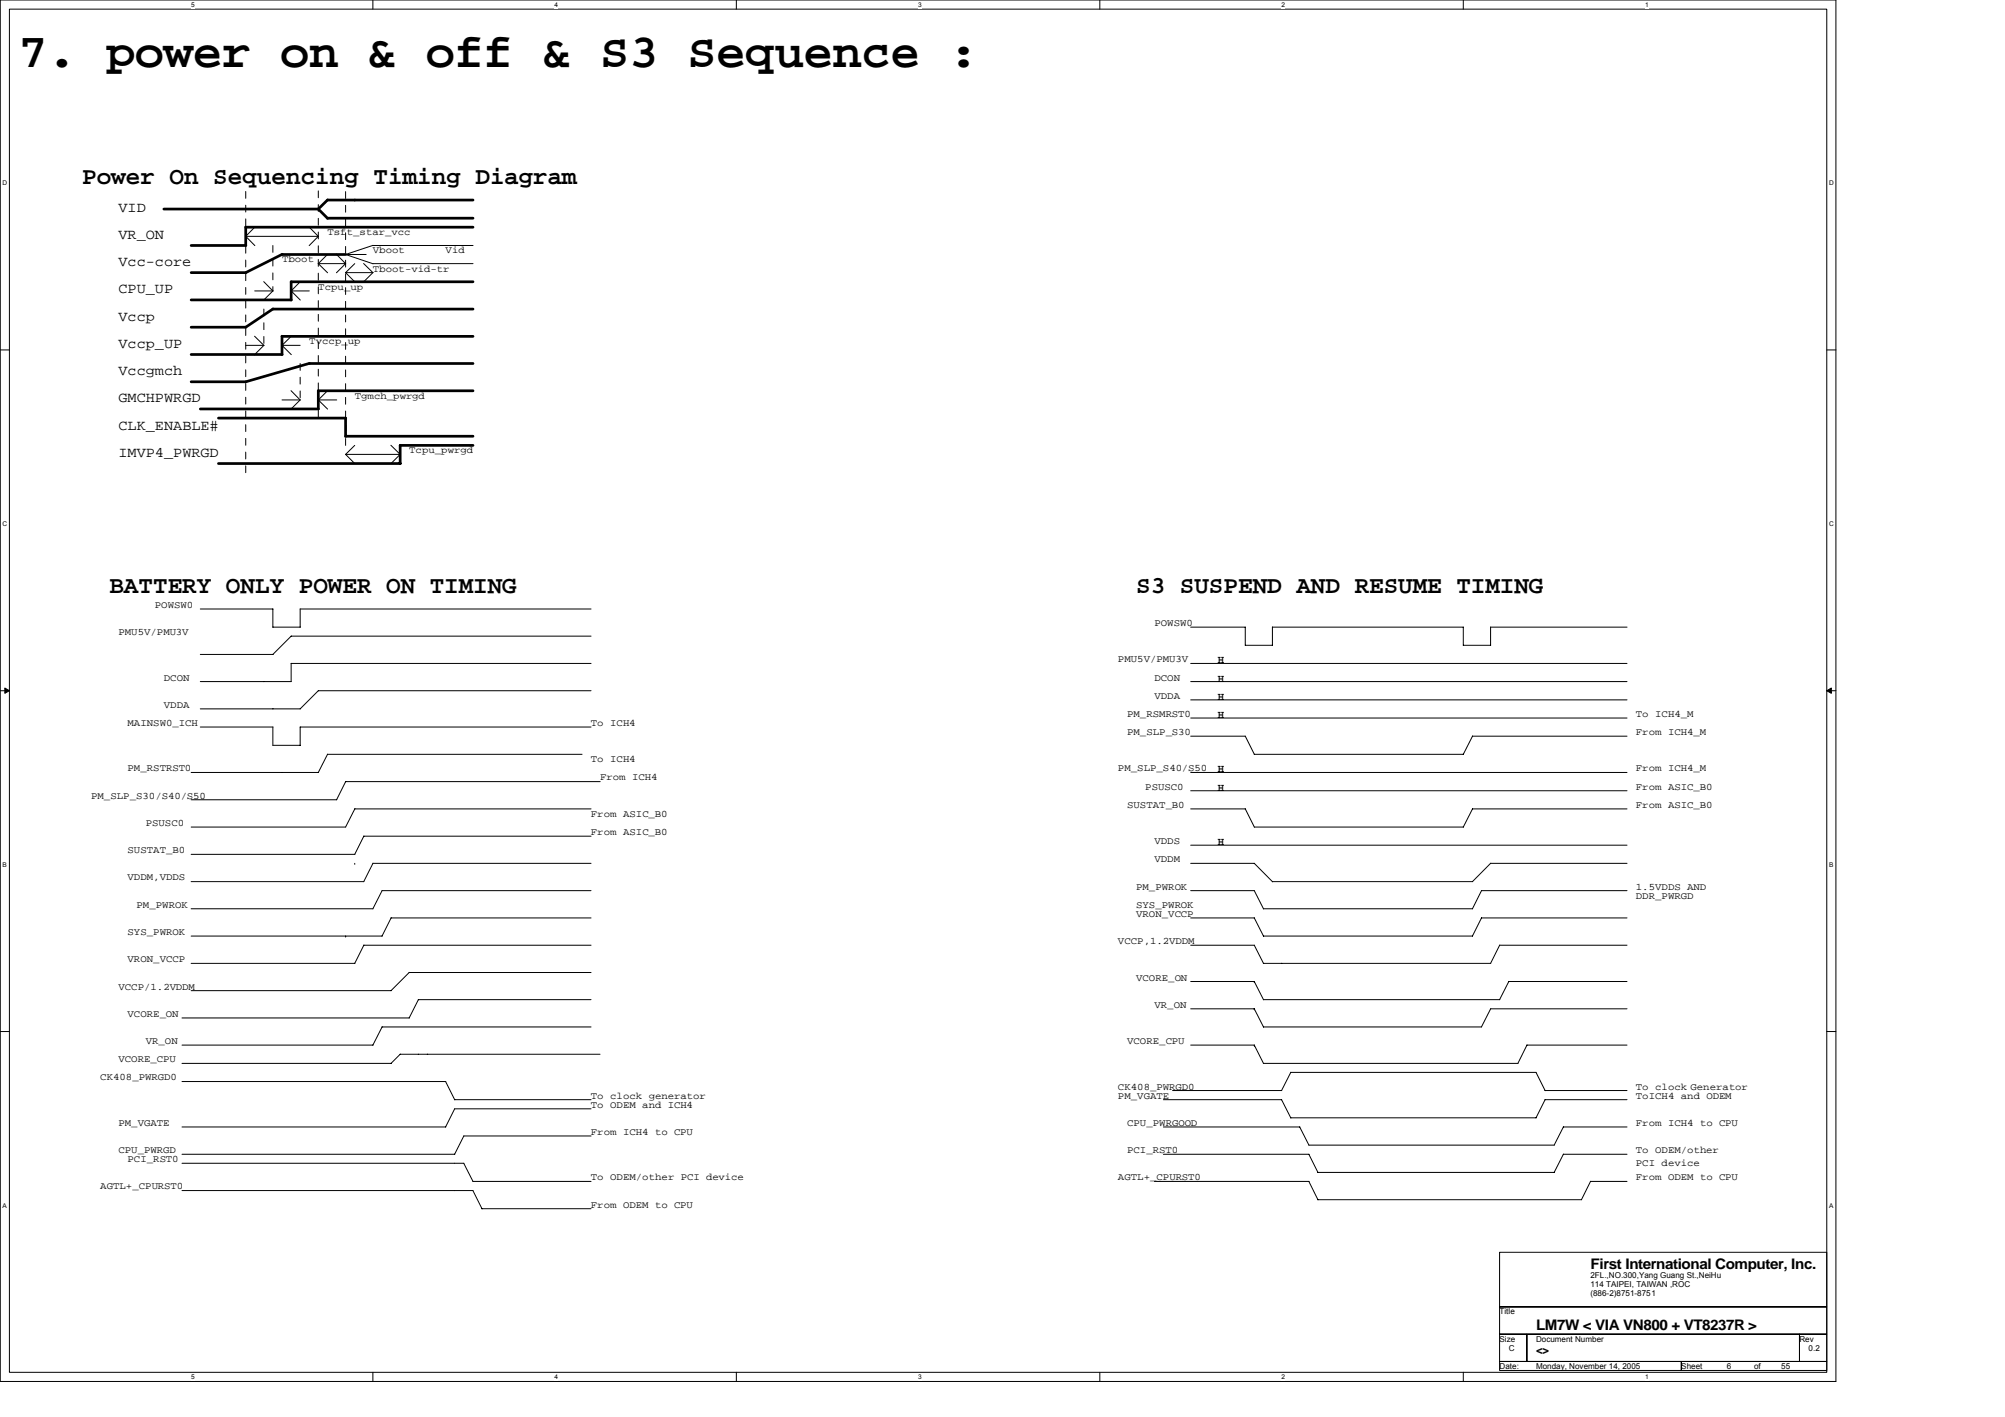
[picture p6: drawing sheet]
<svg xmlns="http://www.w3.org/2000/svg" width="297mm" height="210mm" viewBox="0 0 297 210" stroke-linecap="round" stroke-linejoin="round" font-family="sans-serif">
<path d="M0 0h272v204.6h-272zM1.4 1.4h269.2v201.9h-269.2z" fill="none" stroke="#000" stroke-width=".15"/>
<g fill="#fff">
<path d="M28.3 .1h.5v1.1h-.5z"/>
<path d="M28.3 203.4h.5v1.1h-.5z"/>
</g>
<path d="M55.2 0v1.4M55.2 203.3v1.3" fill="none" stroke="#000" stroke-width=".15"/>
<g fill="#fff">
<path d="M82.2 .1h.5v1.1h-.5z"/>
<path d="M82.2 203.4h.5v1.1h-.5z"/>
</g>
<path d="M109.1 0v1.4M109.1 203.3v1.3" fill="none" stroke="#000" stroke-width=".15"/>
<g fill="#fff">
<path d="M136 .1h.5v1.1h-.5z"/>
<path d="M136 203.4h.5v1.1h-.5z"/>
</g>
<path d="M162.9 0v1.4M162.9 203.3v1.3" fill="none" stroke="#000" stroke-width=".15"/>
<g fill="#fff">
<path d="M189.9 .1h.5v1.1h-.5z"/>
<path d="M189.9 203.4h.5v1.1h-.5z"/>
</g>
<path d="M216.8 0v1.4M216.8 203.3v1.3" fill="none" stroke="#000" stroke-width=".15"/>
<g fill="#fff">
<path d="M243.7 .1h.5v1.1h-.5z"/>
<path d="M243.7 203.4h.5v1.1h-.5z"/>
<path d="M.4 26.6h.7v1h-.7z"/>
<path d="M271 26.6h.6v1h-.6z"/>
<path d="M.4 77.1h.7v1h-.7z"/>
<path d="M271 77.1h.6v1h-.6z"/>
</g>
<path d="M0 51.8h1.4M270.6 51.8h1.4" fill="none" stroke="#000" stroke-width=".15"/>
<g fill="#fff">
<path d="M.4 127.6h.6v1h-.6z"/>
<path d="M271 127.6h.6v1h-.6z"/>
</g>
<path d="M0 102.3h1.4M270.6 102.3h1.4" fill="none" stroke="#000" stroke-width=".15"/>
<path d="M.7 101.9l.7 .4-.7 .4zM270.6 102.3l.7-.4v.8z" fill="#000" stroke="#000" stroke-width=".15"/>
<g fill="#fff">
<path d="M.4 178h.6v1.1h-.6z"/>
<path d="M271 178h.6v1.1h-.6z"/>
</g>
<g fill="none" stroke="#000" stroke-width=".15">
<path d="M37.7 33.7l-1.3 1.3M45.8 33.6l1.4 1.4-1.4 1.4M47.2 35h-10.8l1.4 1.4M48.5 37.7l-1.4 1.4M49.8 37.7l1.4 1.4-1.4 1.3M51.2 37.7l4.1 1.4M51.2 39.1h-4l1.3 1.3M52.6 39.1l-1.4 1.3M53.9 39l1.3 1.4M55.2 39.1h14.9M55.2 36.4h14.9M36.4 51.2h2.7"/>
<path d="M37.7 49.8l1.4 1.4-1.4 1.3M37.7 43.1h2.7M39.1 41.7l1.3 1.4-1.3 1.3M41.8 51.2h2.7M41.8 59.2h2.7M41.8 51.2l1.4 1.3M43.1 57.9l1.4 1.3M43.1 49.8l-1.3 1.4M43.1 43.1l1.4 1.3M44.5 59.2l-1.4 1.4M44.5 41.7l-1.4 1.4h2.7M47.2 59.2h2.7"/>
<path d="M47.2 59.2l1.3 1.4M48.5 57.9l-1.4 1.4M55.2 40.4l-1.3 1.4M55.3 40.4h-4.1l1.4 1.4M52.6 66l-1.4 1.3M57.9 66l1.4 1.3M59.3 67.3l-1.4 1.4M59.3 67.3h-8.1l1.4 1.4M29.7 90.2h10.7M29.7 96.9h10.7M40.4 90.2v2.7M44.5 90.2v2.7h-4.1"/>
<path d="M44.5 90.2h43.1M87.6 98.3h-44.5l.1 2.7h-13.5M87.6 94.2h-44.4l-2.8 2.7M176.4 92.9h8.1M176.4 98.3h64.6M184.5 92.9v2.7h4v-2.7h28.3M216.8 92.9v2.7h4M241 92.9h-20.2v2.7M28.3 114.4h18.9M28.3 118.5h21.6M29.7 107.7h10.7M40.4 107.7v2.7h4.1v-2.7h43.1"/>
<path d="M47.2 102.3h40.4M47.2 102.3l-2.7 2.7h-14.8M48.5 111.7h37.7M48.5 111.7l-1.3 2.7M51.2 115.8h37.7M51.2 115.8l-1.3 2.7M52.6 119.8h35M52.6 119.8l-1.4 2.7M176.4 101h64.6M176.4 114.4h64.6M176.4 119.8h8.1M176.4 109.1h8.1"/>
<path d="M176.4 117.1h64.6M176.4 103.7h64.6M176.4 106.4h64.6M184.5 109.1l1.3 2.7M184.5 119.8l1.3 2.7M185.8 111.7h31M241 119.8h-22.9l-1.3 2.7M241 109.1l-22.8-.1-1.4 2.7M28.3 126.6h24.3M28.3 138.7h28.3M28.3 130.6h25.6M28.3 122.5h22.9"/>
<path d="M51.2 138.7h.1M52.6 127.9h.1M53.9 123.9h33.7M53.9 140l-1.3 2.7M53.9 123.8l-1.3 2.8M55.2 127.9h32.4M55.3 127.9l-1.4 2.7M56.6 131.9h31M56.6 131.9l-1.3 2.7h-27M57.9 136h29.7M58 136l-1.4 2.7M176.4 136h9.4"/>
<path d="M176.4 127.9h9.4M176.4 131.9h9.4M176.4 125.2h64.6M185.8 136l1.4 2.7h30.9l1.4-2.7h21.5M185.8 131.9l1.4 2.7h30.9l1.4-2.7h21.5M185.8 122.5h31M185.8 127.9l2.7 2.7M220.8 127.9h20.2M220.8 127.9l-2.6 2.7h-29.7M222.2 140l-1.4 2.7M0 152.8h1.4M27 157.5h31"/>
<path d="M28.3 146.7h29.7M28.3 142.7h24.3M53.9 140h33.7M56.6 152.1h31M56.6 152.1l-1.4 2.7h-28.2M59.3 156.2h29.6M59.3 156.1l-1.4 1.4M60.6 144.1h27M60.6 144l-2.7 2.7M62 148.1h25.6M62 148.1l-1.4 2.7h-33.6M176.4 154.8h9.4"/>
<path d="M176.4 140h9.4M176.4 145.4h9.4M176.4 149.4h9.4M185.8 145.4h.1M185.8 149.4h.1M185.8 154.8h.1M185.8 145.4l1.4 2.7M185.8 140l1.4 2.7M185.8 149.4l1.4 2.7M185.8 154.8l1.4 2.7M187.2 148.1h35M187.2 142.7h33.6"/>
<path d="M187.2 157.5h37.7M220.8 149.4h20.2M220.8 149.4l-1.3 2.7h-32.3M222.2 140h18.8M223.5 145.4h17.5M223.5 145.4l-1.3 2.7M226.2 154.8h14.8M226.2 154.8l-1.3 2.7M227.6 158.9l1.3 2.7M227.6 158.9l-36.4-.1-1.3 2.7M270.6 152.8h1.4M27 172.3h41.7"/>
<path d="M27 171h40.4M27 176.4h43.1l1.3 2.7M27 166.9h39M27 160.2h39M66 160.2l1.4 2.7M67.3 162.9h20.3M67.3 164.3h20.3M67.4 164.2l-1.4 2.7M68.7 168.3h18.9M68.7 172.3l1.4 2.7M68.7 168.3l-1.4 2.7M70.1 175h17.5"/>
<path d="M71.4 179h16.2M171 175h22.9M172.4 162.9h17.5M172.4 171h21.5M172.4 166.9h20.2l1.3 2.8M173.7 161.5h16.2M189.9 162.9l1.3 2.7h36.4M193.9 175l1.4 2.7M193.9 171l1.4 2.7M228.9 162.9h12.1M228.9 161.5h12.1M228.9 162.9l-1.3 2.7"/>
<path d="M231.6 171h9.4M231.6 166.9h9.4M231.6 166.9l-1.3 2.7h-36.4M231.6 171l-1.4 2.7h-35M241 175h-5.4l-1.3 2.7h-39.1M222.2 185.5h48.4v8.1h-48.4zM222.2 193.6h48.4v4h-48.4zM222.2 197.6h4v4.1h-4zM226.2 197.6h40.4v4.1h-40.4zM266.6 197.6h4v4.1h-4zM222.2 201.7h26.9v1.3h-26.9zM249.1 201.7h21.5v1.3h-21.5z"/>
</g>
<g fill="none" stroke="#000" stroke-width=".4">
<path d="M24.3 31h22.9M36.4 33.7h33.7M36.4 33.6v2.8h-8.1M41.8 37.7h9.4M41.8 37.7l-5.4 2.7h-8.1M70.1 29.6h-21.6l-1.3 1.4 1.3 1.3h21.6M28.3 52.5h13.5M40.4 45.8h29.7M40.4 45.8l-4 2.7h-8.1M45.8 53.8h24.3M45.8 53.8l-9.4 2.8h-8.1M47.2 57.9v2.7"/>
<path d="M47.2 57.9h22.9M70.1 41.7h-27v2.7h-14.8M70.1 49.8h-28.3v2.7M29.7 60.6h17.5M32.4 61.9h18.8M51.2 61.9v2.7h18.9M70.1 66h-10.8v2.7h-26.9"/>
</g>
<path d="M40.4 36.4v6.7M47.2 28.3v33.7M39.1 45.8v5.4M44.5 53.8v5.5M36.4 70v-41.7M51.2 66v-37.7" fill="none" stroke="#000" stroke-width=".15" stroke-dasharray="1 1 1 1 1 1 1 1"/>
<path d="M51.2 37.7l4.1-1.4" fill="none" stroke="#000" stroke-width=".15" stroke-dasharray="6.1 2"/>
<path d="M51.2 37.7h4.1" fill="none" stroke="#000" stroke-width=".15" stroke-dasharray="3 1 1 1 1 1"/>
<text font-size="7.1" x="2.7" y="10">7. power on &amp; off &amp; S3 Sequence :</text>
<g font-size="3.6">
<text x="12.2" y="27.3">Power On Sequencing Timing Diagram</text>
<text x="16.2" y="87.9">BATTERY ONLY POWER ON TIMING</text>
<text x="168.3" y="87.9">S3 SUSPEND AND RESUME TIMING</text>
</g>
<g font-size="2.2">
<text x="17.5" y="31.3">VID</text>
<text x="17.5" y="35.4">VR_ON</text>
<text x="17.5" y="39.4">Vcc-core</text>
<text x="17.5" y="47.5">Vccp</text>
<text x="17.5" y="43.5">CPU_UP</text>
<text x="17.5" y="51.5">Vccp_UP</text>
<text x="17.5" y="59.6">GMCHPWRGD</text>
<text x="17.5" y="55.6">Vccgmch</text>
<text x="17.5" y="63.6">CLK_ENABLE#</text>
<text x="17.5" y="67.7">IMVP4_PWRGD</text>
<text x="235.6" y="187.9">First International Computer, Inc.</text>
<text x="227.6" y="197">LM7W &lt; VIA VN800 + VT8237R &gt;</text>
</g>
<text font-size="1.8" x="227.6" y="200.6">&lt;&gt;</text>
<g font-size="1.6">
<text x="180.4" y="98.3">H</text>
<text x="180.4" y="101">H</text>
<text x="180.4" y="106.3">H</text>
<text x="180.4" y="103.7">H</text>
<text x="180.4" y="117.1">H</text>
<text x="180.4" y="114.4">H</text>
<text x="180.4" y="125.2">H</text>
</g>
<g font-size="1.5">
<text x="48.5" y="34.8">Tsft_star_vcc</text>
<text x="41.8" y="38.9">Tboot</text>
<text x="55.2" y="40.2">Tboot-vid-tr</text>
<text x="55.2" y="37.5">Vboot</text>
<text x="66" y="37.5">Vid</text>
<text x="47.2" y="42.9">Tcpu_up</text>
<text x="45.8" y="51">Tvccp_up</text>
<text x="52.6" y="59.1">Tgmch_pwrgd</text>
<text x="60.6" y="67.2">Tcpu_pwrgd</text>
<text x="17.5" y="94.1">PMU5V/PMU3V</text>
<text x="22.9" y="90">POWSW0</text>
<text x="171" y="92.7">POWSW0</text>
<text x="24.3" y="100.8">DCON</text>
<text x="165.6" y="98.1">PMU5V/PMU3V</text>
<text x="171" y="100.8">DCON</text>
<text x="18.9" y="107.5">MAINSW0_ICH</text>
<text x="24.3" y="104.9">VDDA</text>
<text x="87.5" y="107.5">To ICH4</text>
<text x="167" y="106.2">PM_RSMRST0</text>
<text x="171" y="103.5">VDDA</text>
<text x="242.4" y="106.2">To ICH4_M</text>
<text x="87.5" y="112.9">To ICH4</text>
<text x="167" y="108.9">PM_SLP_S30</text>
<text x="242.4" y="108.9">From ICH4_M</text>
<text x="13.5" y="118.3">PM_SLP_S30/S40/S50</text>
<text x="18.9" y="114.3">PM_RSTRST0</text>
<text x="88.9" y="115.6">From ICH4</text>
<text x="165.6" y="114.3">PM_SLP_S40/S50</text>
<text x="167" y="119.7">SUSTAT_B0</text>
<text x="169.7" y="117">PSUSC0</text>
<text x="242.4" y="119.7">From ASIC_B0</text>
<text x="242.4" y="117">From ASIC_B0</text>
<text x="242.4" y="114.3">From ICH4_M</text>
<text x="21.6" y="122.3">PSUSC0</text>
<text x="87.5" y="123.7">From ASIC_B0</text>
<text x="87.5" y="121">From ASIC_B0</text>
<text x="171" y="125.1">VDDS</text>
<text x="18.9" y="126.4">SUSTAT_B0</text>
<text x="18.9" y="130.4">VDDM,VDDS</text>
<text x="168.3" y="131.8">PM_PWROK</text>
<text x="171" y="127.7">VDDM</text>
<text x="242.4" y="131.8">1.5VDDS AND</text>
<text x="20.2" y="134.5">PM_PWROK</text>
<text x="168.3" y="134.5">SYS_PWROK</text>
<text x="168.3" y="135.8">VRON_VCCP</text>
<text x="242.4" y="133.1">DDR_PWRGD</text>
<text x="18.9" y="142.5">VRON_VCCP</text>
<text x="18.9" y="138.5">SYS_PWROK</text>
<text x="165.6" y="139.8">VCCP,1.2VDDM</text>
<text x="17.5" y="146.6">VCCP/1.2VDDM</text>
<text x="168.3" y="145.2">VCORE_ON</text>
<text x="171" y="149.3">VR_ON</text>
<text x="18.9" y="150.6">VCORE_ON</text>
<text x="21.6" y="154.7">VR_ON</text>
<text x="167" y="154.7">VCORE_CPU</text>
<text x="14.9" y="160">CK408_PWRGD0</text>
<text x="17.5" y="157.4">VCORE_CPU</text>
<text x="165.6" y="161.4">CK408_PWRGD0</text>
<text x="242.4" y="161.4">To clock Generator</text>
<text x="17.5" y="166.8">PM_VGATE</text>
<text x="87.5" y="162.7">To clock generator</text>
<text x="87.5" y="164.1">To ODEM and ICH4</text>
<text x="165.6" y="162.7">PM_VGATE</text>
<text x="167" y="166.8">CPU_PWRGOOD</text>
<text x="242.4" y="166.8">From ICH4 to CPU</text>
<text x="242.4" y="162.7">ToICH4 and ODEM</text>
<text x="17.5" y="170.8">CPU_PWRGD</text>
<text x="18.9" y="172.2">PCI_RST0</text>
<text x="87.5" y="168.1">From ICH4 to CPU</text>
<text x="167" y="170.8">PCI_RST0</text>
<text x="242.4" y="170.8">To ODEM/other</text>
<text x="242.4" y="172.7">PCI device</text>
<text x="14.9" y="176.2">AGTL+_CPURST0</text>
<text x="87.5" y="174.9">To ODEM/other PCI device</text>
<text x="87.5" y="178.9">From ODEM to CPU</text>
<text x="165.6" y="174.9">AGTL+_CPURST0</text>
<text x="242.4" y="174.9">From ODEM to CPU</text>
</g>
<g font-size="1.2">
<text x="235.6" y="189.3">2FL.,NO.300,Yang Guang St.,NeiHu</text>
<text x="235.6" y="190.6">114 TAIPEI, TAIWAN ,ROC</text>
<text x="222.2" y="194.7">Title</text>
<text x="235.6" y="192">(886-2)8751-8751</text>
<text x="222.2" y="198.7">Size</text>
<text x="222.2" y="202.8">Date:</text>
<text x="223.5" y="200.1">C</text>
<text x="227.6" y="198.7">Document Number</text>
<text x="227.6" y="202.8">Monday, November 14, 2005</text>
<text x="249.1" y="202.8">Sheet</text>
<text x="255.8" y="202.8">6</text>
<text x="259.9" y="202.8">of</text>
<text x="263.9" y="202.8">55</text>
<text x="266.6" y="198.7">Rev</text>
<text x="267.9" y="200.1">0.2</text>
</g>
<g font-size="1">
<text x="28.3" y="1">5</text>
<text x="82.2" y="1">4</text>
<text x="136" y="1">3</text>
<text x="189.9" y="1">2</text>
<text x="243.7" y="1">1</text>
<text x=".4" y="27.4">D</text>
<text x="271" y="27.4">D</text>
<text x=".4" y="77.9">C</text>
<text x="271" y="77.9">C</text>
<text x=".4" y="128.4">B</text>
<text x="271" y="128.4">B</text>
<text x=".4" y="178.9">A</text>
<text x="271" y="178.9">A</text>
<text x="28.3" y="204.3">5</text>
<text x="82.2" y="204.3">4</text>
<text x="136" y="204.3">3</text>
<text x="189.9" y="204.3">2</text>
<text x="243.7" y="204.3">1</text>
</g>
</svg>
